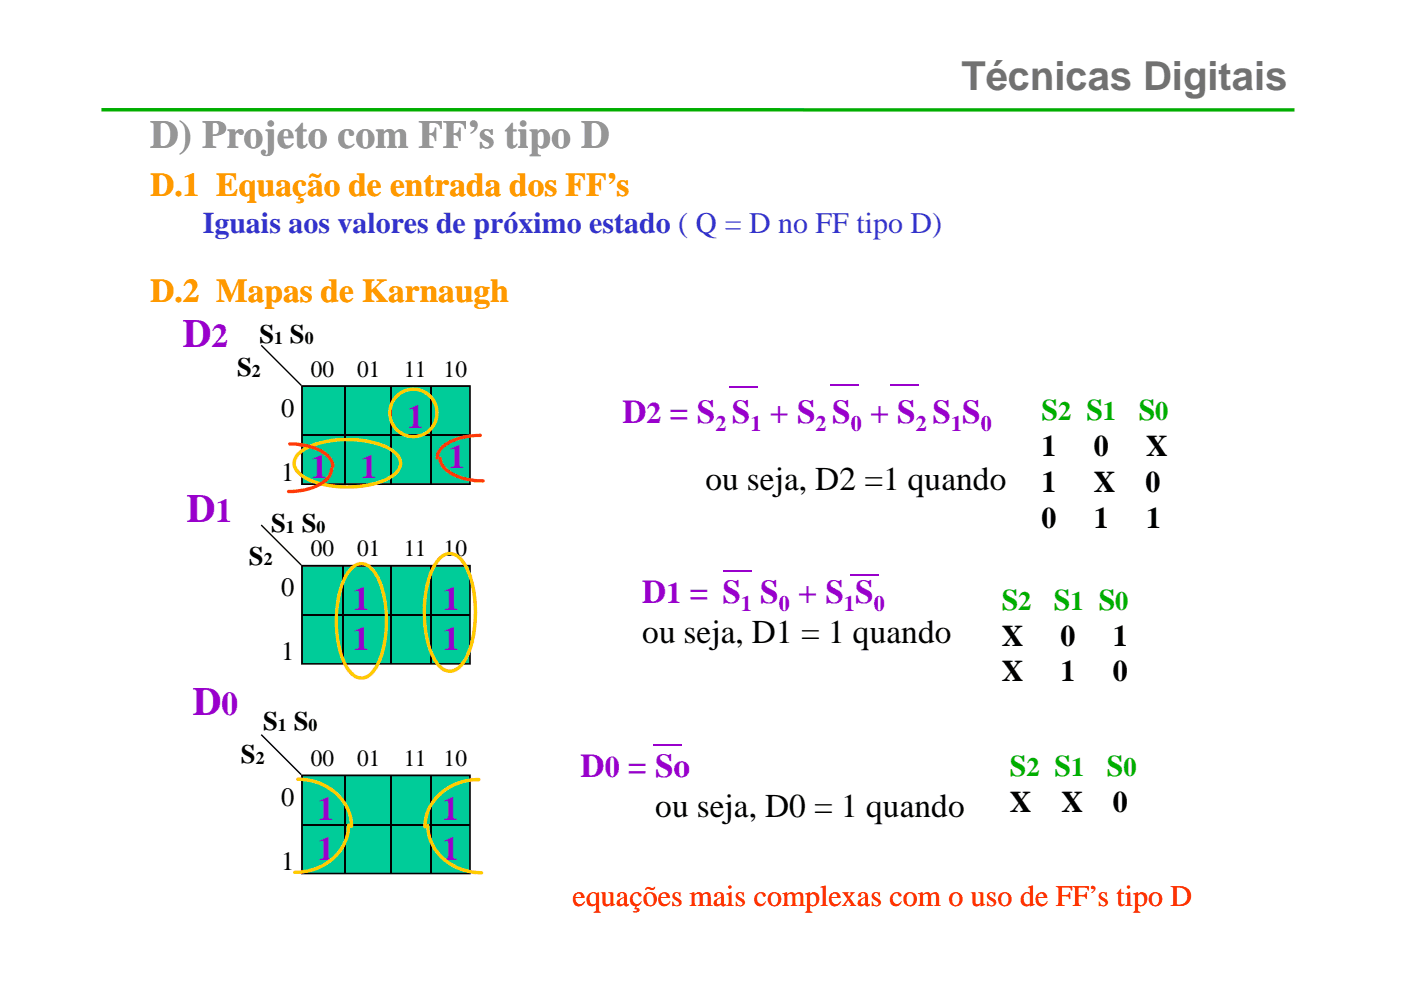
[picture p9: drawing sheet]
<svg xmlns="http://www.w3.org/2000/svg" width="297mm" height="210mm" viewBox="0 0 297 210" stroke-linecap="round" stroke-linejoin="round" font-family="sans-serif">
<path d="M21.5 22.9h252.9v.8l-252.9-.1z" fill="#00ae00"/>
<path d="M64 81.9h35.6v20.8h-35.6z" fill-rule="evenodd" fill="#0c9"/>
<g fill="#000">
<path d="M55.3 73.3l.2-.2 8.5 8.5-.2 .2z"/>
<path d="M63.8 81.7h36v21.1h-36zM64 82l.2-.1v20.8l-.2-.2h35.6l-.1 .2v-20.8l.1 .1z"/>
</g>
<path d="M64 92.3h35.6M82.9 81.9v20.8M91.4 81.9v20.8" fill="none" stroke="#000" stroke-width=".38"/>
<path d="M73.2 81.9v20.8" fill="none" stroke="#000" stroke-width=".34"/>
<path d="M176 81.7h6M188.7 81.7h6" fill="none" stroke="#90c" stroke-width=".38"/>
<g fill="#fc0">
<path d="M82.3 87.5a5.4 5.4 0 0 1 10.7 0 5.4 5.4 0 0 1-10.7 0zM83 87.6a4.7 4.7 0 0 0 9.3 0 4.7 4.7 0 0 0-9.3 0z"/>
<path d="M63 96l1.8-1.3a22 22 0 0 1 17.7 0 4 4 0 0 1 2.7 4.1 5.6 5.6 0 0 1-3.8 3.5 23 23 0 0 1-15.1 .1 6.3 6.3 0 0 1-4.2-3.6 3.1 3.1 0 0 1 .9-2.8zM63.5 96.5a2.42 2.42 0 0 0 .4 3.8l.9 .6a21 21 0 0 0 15.9 .9 5.6 5.6 0 0 0 3.8-3.1 3.2 3.2 0 0 0-2-3.2l-.3-.2a17.1 17.1 0 0 0-7.4-1.7 19.9 19.9 0 0 0-9 1.4l-1.3 .7z"/>
</g>
<g fill="#ff5008">
<path d="M61 103.9a12.1 12.1 0 0 0 7.7-2.3l.9-.9 .3-1.3a.39 .39 0 0 1 .5-.3 .39 .39 0 0 1 .3 .6 5 5 0 0 1-3.6 3.7 13.8 13.8 0 0 1-6.1 1.1 .36 .36 0 0 1 0-.6z"/>
<path d="M61.1 93.9l.2-.1a11.2 11.2 0 0 1 8.6 2.8 2.78 2.78 0 0 1 .8 2.6 .49 .49 0 0 1-.5-.1 .49 .49 0 0 1 0-.6 5.1 5.1 0 0 0-3.8-3.2l-1.5-.5-3.5-.3a.37 .37 0 0 1-.3-.6z"/>
<path d="M93.1 96.9a.51 .51 0 0 1 .6 .1 .51 .51 0 0 1 0 .6 4.9 4.9 0 0 0 3.7 3.2l1.6 .5 3.4 .3a.36 .36 0 0 1 .4 .4 .36 .36 0 0 1-.4 .3 11.5 11.5 0 0 1-8.4-2.8 3.1 3.1 0 0 1-1-2.5z"/>
<path d="M93.6 94.6a11.6 11.6 0 0 1 8.4-2.6 .36 .36 0 0 1 .2 .4 .36 .36 0 0 1-.3 .3 10.9 10.9 0 0 0-8.1 2.5l-.5 .9-.3 .8a.38 .38 0 0 1-.2 .5 .38 .38 0 0 1-.5-.3 3.6 3.6 0 0 1 1.3-2.5z"/>
</g>
<path d="M154.7 82.1h6" fill="none" stroke="#90c" stroke-width=".34"/>
<path d="M21.5 104.9h254v95.3h-254z" fill-rule="evenodd" fill="#fff"/>
<path d="M64 164.4h35.6v20.8h-35.6z" fill-rule="evenodd" fill="#0c9"/>
<g fill="#000">
<path d="M55.5 155.7l8.5 8.4-.2 .2-8.5-8.4z"/>
<path d="M63.8 164.2h36v21.2h-36zM64.2 164.4v20.8l-.2-.2h35.6l-.1 .2v-20.8l.1 .2h-35.6z"/>
</g>
<path d="M64 174.8h35.6M82.9 164.4v20.8M91.4 164.4v20.8" fill="none" stroke="#000" stroke-width=".38"/>
<path d="M73.2 164.4v20.8" fill="none" stroke="#000" stroke-width=".34"/>
<path d="M64 120h35.6v20.8h-35.6z" fill-rule="evenodd" fill="#0c9"/>
<g fill="#000">
<path d="M55.3 111.4l.2-.2 8.5 8.5-.2 .2z"/>
<path d="M63.8 119.8h36v21.1h-36zM64 120.1l.2-.1v20.8l-.2-.2h35.6l-.1 .2v-20.8l.1 .1z"/>
</g>
<path d="M82.9 120v20.8M91.4 120v20.8M64 130.4h35.6" fill="none" stroke="#000" stroke-width=".38"/>
<path d="M72.8 120v20.8" fill="none" stroke="#000" stroke-width=".34"/>
<path d="M153.3 121h6M180.3 121.9h6M138.5 157.9h6" fill="none" stroke="#90c" stroke-width=".38"/>
<g fill="#fc0">
<path d="M90.5 174.7h.2l.3 .2a10.1 10.1 0 0 0 8.9 9.6l1.1 .2a1.48 1.48 0 0 1 1.4 .2v.3a9 9 0 0 1-5.4-.8 10.1 10.1 0 0 1-6.6-9.5z"/>
<path d="M92.4 168.7a12.1 12.1 0 0 1 9.3-3.7l.1 .1a.37 .37 0 0 1-.3 .6 10.6 10.6 0 0 0-11 8.6v1a.36 .36 0 0 1-.4 .3 .36 .36 0 0 1-.4-.3 9.9 9.9 0 0 1 2.7-6.6z"/>
<path d="M62.2 184.8l.1-.1a11 11 0 0 0 10.9-7.3l.4-2.5a.34 .34 0 0 1 .3-.3 .34 .34 0 0 1 .3 .4 10.7 10.7 0 0 1-9.3 10.1l-2.4 .2a.34 .34 0 0 1-.3-.5z"/>
<path d="M63 164.9a11.4 11.4 0 0 1 11.8 8.7v.5a1.19 1.19 0 0 1-.1 1.4 .36 .36 0 0 1-.5-.3 9.9 9.9 0 0 0-8.3-9.3l-2.7-.3a.36 .36 0 0 1-.4-.3 .36 .36 0 0 1 .2-.4z"/>
<path d="M74 120.5a3.2 3.2 0 0 1 5.4 .2 16.4 16.4 0 0 1 2.9 9.7 19.7 19.7 0 0 1-2.4 11.5 3.6 3.6 0 0 1-4.5 1.9 8.4 8.4 0 0 1-3.6-5.8 22.7 22.7 0 0 1 1.3-16.2zM75 120.5a10.9 10.9 0 0 0-2.9 6.5 21.6 21.6 0 0 0 1.6 14.2l.5 .6a2.68 2.68 0 0 0 3.3 1.4 7.5 7.5 0 0 0 3.2-4.9 24.9 24.9 0 0 0-.1-13.8l-.4-.9a5.2 5.2 0 0 0-3.3-3.7l-1 .1z"/>
<path d="M92.7 118.4a3.2 3.2 0 0 1 5.3-.1 15.7 15.7 0 0 1 3 9 22.5 22.5 0 0 1-1.9 12.3 4.6 4.6 0 0 1-4 3.1 5.3 5.3 0 0 1-3.7-3.5 25.1 25.1 0 0 1 .2-19.1zM93.5 118.6a13.3 13.3 0 0 0-3 7.6 22.2 22.2 0 0 0 2 13.5l.2 .3a2.95 2.95 0 0 0 3.6 1.7 7.1 7.1 0 0 0 3.1-4.5 24.1 24.1 0 0 0-1.1-17.2 3.4 3.4 0 0 0-3.3-2.2z"/>
</g>
<text font-size="8.5" fill="#717171" x="203.8" y="19.2">Técnicas Digitais</text>
<text font-size="8.5" fill="#969696" x="31.8" y="31.3">D) Projeto com FF’s tipo D</text>
<g font-size="8.5" fill="#90c">
<text x="38.7" y="73.7">D</text>
<text x="39.6" y="110.7">D</text>
<text x="40.9" y="151.5">D</text>
</g>
<g font-size="7.1" fill="#f90">
<text x="31.9" y="41.5">D.1 Equação de entrada dos FF’s</text>
<text x="31.9" y="64.1">D.2 Mapas de Karnaugh</text>
</g>
<g font-size="7.1" fill="#90c">
<text x="44.8" y="73.7">2</text>
<text x="131.9" y="89.7">D2 = S S + S S + S S S</text>
<text x="86.3" y="90.8">1</text>
<text x="65.9" y="101.3">1</text>
<text x="76.5" y="101.3">1</text>
<text x="95.1" y="99.3">1</text>
<text x="45.7" y="110.7">1</text>
<text x="74.8" y="129.3">1</text>
<text x="93.9" y="129.3">1</text>
<text x="136.2" y="127.8">D1 = S S + S S</text>
<text x="74.8" y="137.8">1</text>
<text x="93.9" y="137.8">1</text>
<text x="47" y="151.5">0</text>
<text x="123.1" y="164.7">D0 = So</text>
<text x="67.3" y="173.8">1</text>
<text x="93.8" y="173.8">1</text>
<text x="67.3" y="182.2">1</text>
<text x="93.8" y="182.2">1</text>
</g>
<g font-size="7.1">
<text x="149.6" y="103.8">ou seja, D2 =1 quando</text>
<text x="136.2" y="136.3">ou seja, D1 = 1 quando</text>
<text x="138.9" y="173.1">ou seja, D0 = 1 quando</text>
</g>
<text font-size="6.3" fill="#33c" x="43" y="49.3">Iguais aos valores de próximo estado ( Q = D no FF tipo D)</text>
<g font-size="6.3" fill="#00ae00">
<text x="220.8" y="89">S</text>
<text x="241.4" y="89">S</text>
<text x="212.4" y="129.2">S</text>
<text x="223.4" y="129.2">S</text>
<text x="214.1" y="164.6">S</text>
<text x="234.7" y="164.6">S</text>
</g>
<g font-size="6.3">
<text x="220.8" y="96.6">1</text>
<text x="231.9" y="96.6">0</text>
<text x="243" y="96.6">X</text>
<text x="220.8" y="104.3">1</text>
<text x="231.9" y="104.3">X</text>
<text x="242.9" y="104.3">0</text>
<text x="220.8" y="111.9">0</text>
<text x="231.9" y="111.9">1</text>
<text x="243" y="111.9">1</text>
<text x="212.4" y="136.9">X</text>
<text x="224.9" y="136.9">0</text>
<text x="236" y="136.9">1</text>
<text x="212.4" y="144.5">X</text>
<text x="224.9" y="144.5">1</text>
<text x="236" y="144.5">0</text>
<text x="214.1" y="172.3">X</text>
<text x="225" y="172.3">X</text>
<text x="236" y="172.3">0</text>
</g>
<text font-size="6.3" fill="#f30" x="121.4" y="192.1">equações mais complexas com o uso de FF’s tipo D</text>
<g font-size="5.6">
<text x="55" y="72.8">S S</text>
<text x="50.3" y="79.7">S</text>
<text x="59.6" y="88.3">0</text>
<text x="59.6" y="101.9">1</text>
<text x="57.5" y="112.8">S S</text>
<text x="52.8" y="119.7">S</text>
<text x="59.6" y="126.4">0</text>
<text x="59.6" y="140">1</text>
<text x="55.8" y="154.9">S S</text>
<text x="51.1" y="161.8">S</text>
<text x="59.6" y="170.9">0</text>
<text x="59.6" y="184.4">1</text>
</g>
<g font-size="5.6" fill="#00ae00">
<text x="224.4" y="89">2 S1</text>
<text x="244.9" y="89">0</text>
<text x="215.9" y="129.2">2</text>
<text x="226.9" y="129.2">1 S0</text>
<text x="217.6" y="164.6">2 S1</text>
<text x="238.2" y="164.6">0</text>
</g>
<g font-size="5">
<text x="65.9" y="79.9">00</text>
<text x="75.7" y="79.9">01</text>
<text x="85.6" y="79.9">11</text>
<text x="94.1" y="79.9">10</text>
<text x="65.9" y="118">00</text>
<text x="75.7" y="118">01</text>
<text x="85.6" y="118">11</text>
<text x="94.1" y="118">10</text>
<text x="65.9" y="162.4">00</text>
<text x="75.7" y="162.4">01</text>
<text x="85.6" y="162.4">11</text>
<text x="94.1" y="162.4">10</text>
</g>
<g font-size="4.7" fill="#90c">
<text x="151.7" y="91.4">2</text>
<text x="159.1" y="91.4">1</text>
<text x="172.9" y="91.4">2</text>
<text x="180.4" y="91.4">0</text>
<text x="194.2" y="91.4">2</text>
<text x="201.6" y="91.4">1</text>
<text x="207.9" y="91.4">0</text>
<text x="157.1" y="129.5">1</text>
<text x="165.1" y="129.5">0</text>
<text x="178.9" y="129.5">1</text>
<text x="185.2" y="129.5">0</text>
</g>
<g font-size="3.8">
<text x="58.1" y="72.9">1</text>
<text x="64.6" y="72.9">0</text>
<text x="53.4" y="79.9">2</text>
<text x="60.6" y="112.9">1</text>
<text x="67.1" y="112.9">0</text>
<text x="55.9" y="119.9">2</text>
<text x="58.9" y="155">1</text>
<text x="65.4" y="155">0</text>
<text x="54.2" y="162">2</text>
</g>
</svg>
